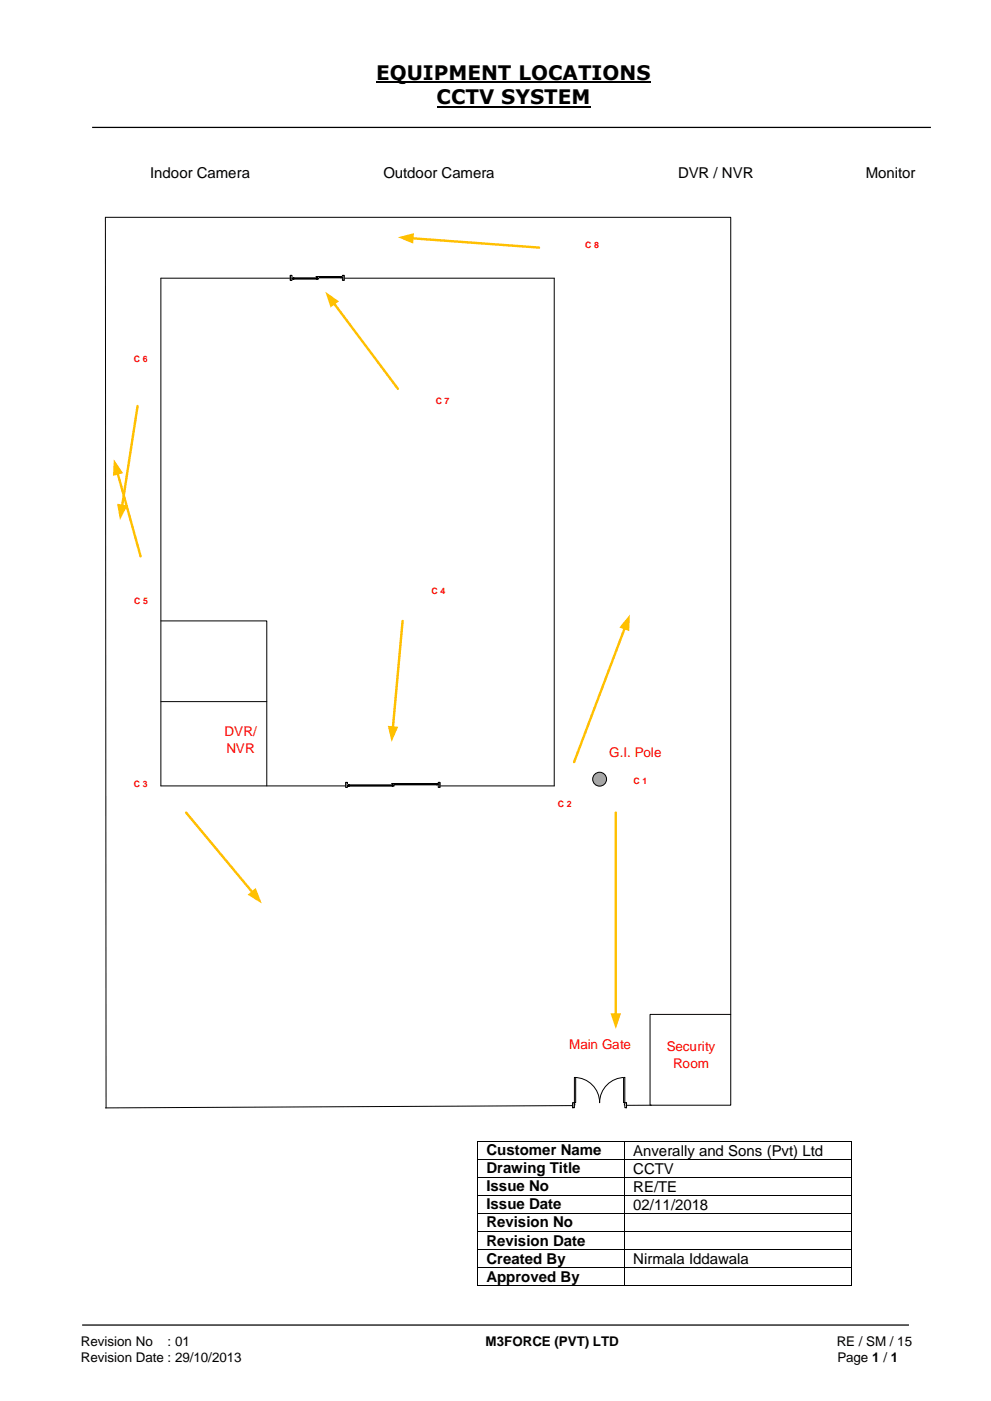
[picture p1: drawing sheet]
<svg xmlns="http://www.w3.org/2000/svg" width="210mm" height="297mm" viewBox="0 0 210 297" stroke-linecap="round" stroke-linejoin="round" font-family="sans-serif">
<path d="M79.7 17.4h58.2M92.6 22.6h32.6" fill="none" stroke="#000" stroke-width=".42"/>
<path d="M19.5 27h177.8M17.4 280.8h175.3" fill="none" stroke="#000" stroke-width=".26"/>
<path d="M34.1 59h83.4v107.6" fill="none" stroke="#000" stroke-width=".21"/>
<path d="M137.8 215h17.1v19.2h-17.1z" fill-rule="evenodd" fill="#fff"/>
<path d="M137.8 215h17.1v19.2h-17.1zM138.1 234.2l-115.8 .6" fill="none" stroke="#000" stroke-width=".21"/>
<path d="M121.4 233.7h11.4v1.1h-11.4z" fill-rule="evenodd" fill="#fff"/>
<path d="M121.4 233.7h11.4v1.1h-11.4z" fill="none" stroke="#fff" stroke-width=".21"/>
<path d="M132.4 233.7v1.1h.4v-1.1zM121.4 233.7h.4v1.1h-.4z" fill-rule="evenodd" fill="#fff"/>
<path d="M121.8 234v-.3h-.4v1.1h.4v-.6M132.4 234v-.3h.4v1.1h-.4v-.6" fill="none" stroke="#000" stroke-width=".21"/>
<path d="M132.4 234v.2zM121.8 234v.2z" fill-rule="evenodd" fill="#fff"/>
<path d="M121.4 233.7v1.1M121.8 228.4a5.3 5.3 0 0 1 5.3 5.3 5.3 5.3 0 0 1 5.3-5.3M121.8 234v.2M132.4 234v.2M132.8 233.7v1.1" fill="none" stroke="#000" stroke-width=".21"/>
<path d="M121.8 228.4h.2v5.3h-.2z" fill-rule="evenodd" fill="#fff"/>
<path d="M121.8 228.4h.2v5.3h-.2z" fill="none" stroke="#000" stroke-width=".21"/>
<path d="M132.2 228.4h.2v5.3h-.2z" fill-rule="evenodd" fill="#fff"/>
<path d="M34.1 131.6h22.4v35M34.1 148.7h22.4M34.1 166.6h83.4M154.9 215v-168.9h-132.6l.2 188.7M132.2 228.4h.2v5.3h-.2z" fill="none" stroke="#000" stroke-width=".21"/>
<circle cx="127.1" cy="165.1" r="1.47" fill="#a5a5a5"/>
<circle cx="127.1" cy="165.1" r="1.47" fill="none" stroke="#000" stroke-width=".21"/>
<path d="M61.5 58.3h11.4v1.2h-11.4z" fill-rule="evenodd" fill="#fff"/>
<path d="M61.5 58.3h11.4v1.2h-11.4z" fill="none" stroke="#fff" stroke-width=".21"/>
<path d="M72.6 58.4v1h.3v-1zM61.5 58.4h.4v1h-.4z" fill-rule="evenodd" fill="#fff"/>
<path d="M61.5 58.4h.4v1h-.4zM61.5 58.4v1M72.6 58.4h.3v1h-.3zM72.9 58.4v1" fill="none" stroke="#000" stroke-width=".21"/>
<path d="M67 58.6h5.6v.3h-5.6z" fill-rule="evenodd" fill="#fff"/>
<path d="M67 58.6h5.6v.3h-5.6zM67.2 58.6l.3 .2M67.2 58.9l.3-.1h4.5l.3 .1M72.3 58.6l-.3 .2" fill="none" stroke="#000" stroke-width=".21"/>
<path d="M61.9 58.9h5.6v.3h-5.6z" fill-rule="evenodd" fill="#fff"/>
<path d="M61.9 58.9h5.6v.3h-5.6zM62.2 58.9l.2 .1M62.2 59.2l.2-.2h4.6l.2 .2M67.2 58.9l-.2 .1" fill="none" stroke="#000" stroke-width=".21"/>
<path d="M73.3 165.8h19.9v1.1h-19.9z" fill-rule="evenodd" fill="#fff"/>
<path d="M73.3 165.8h19.9v1.1h-19.9z" fill="none" stroke="#fff" stroke-width=".21"/>
<path d="M92.9 165.8v1.1h.3v-1.1zM73.3 165.8h.4v1.1h-.4z" fill-rule="evenodd" fill="#fff"/>
<path d="M73.3 165.8h.4v1.1h-.4zM73.3 165.8v1.1M92.9 165.8h.3v1.1h-.3zM93.2 165.8v1.1" fill="none" stroke="#000" stroke-width=".21"/>
<path d="M83 166.1h9.9v.2h-9.9z" fill-rule="evenodd" fill="#fff"/>
<path d="M83 166.1h9.9v.2h-9.9zM83.3 166.1l.2 .1M83.3 166.3l.2-.1h8.9l.2 .1M92.6 166.1l-.2 .1" fill="none" stroke="#000" stroke-width=".21"/>
<path d="M73.7 166.3h9.8v.3h-9.8z" fill-rule="evenodd" fill="#fff"/>
<path d="M73.7 166.3h9.8v.3h-9.8zM73.9 166.3l.3 .2M73.9 166.6l.3-.1h8.8l.3 .1M83.3 166.3l-.3 .2" fill="none" stroke="#000" stroke-width=".21"/>
<path d="M39.4 172.2l14.1 16.9" fill="none" stroke="#ffc000" stroke-width=".51"/>
<path d="M52.5 189.6l1.7-1.4 1.3 3.3z" fill="#ffc000"/>
<path d="M132.4 133.1l-10.7 28.4" fill="none" stroke="#ffc000" stroke-width=".51"/>
<path d="M133.5 130.3l-.1 3.5-2.1-.8z" fill="#ffc000"/>
<path d="M130.5 172.2v42.8" fill="none" stroke="#ffc000" stroke-width=".51"/>
<path d="M129.4 214.8h2.2l-1.1 3.3z" fill="#ffc000"/>
<path d="M87.4 50.5l26.9 2" fill="none" stroke="#ffc000" stroke-width=".51"/>
<path d="M84.3 50.3l3.4-.9-.1 2.2z" fill="#ffc000"/>
<path d="M29.2 86l-3.3 21.2" fill="none" stroke="#ffc000" stroke-width=".51"/>
<path d="M24.8 106.8l2.2 .3-1.6 3.1z" fill="#ffc000"/>
<path d="M24.9 100.3l4.9 17.6" fill="none" stroke="#ffc000" stroke-width=".51"/>
<path d="M24.1 97.4l2 2.9-2.2 .6z" fill="#ffc000"/>
<path d="M34.1 59v107.6" fill="none" stroke="#000" stroke-width=".21"/>
<path d="M85.3 131.6l-2 22.6" fill="none" stroke="#ffc000" stroke-width=".51"/>
<path d="M82.2 153.8l2.2 .2-1.4 3.3z" fill="#ffc000"/>
<path d="M70.8 64.3l13.5 18.1" fill="none" stroke="#ffc000" stroke-width=".51"/>
<path d="M69 61.8l2.9 2-1.8 1.4z" fill="#ffc000"/>
<g fill="#000">
<path d="M101.1 241.8h.2v.2h-.2z" fill-rule="evenodd"/>
<path d="M101.1 241.8h.2v.2h-.2z" fill-rule="evenodd"/>
<path d="M101.1 245.6h.2v.2h-.2z" fill-rule="evenodd"/>
<path d="M101.1 249.4h.2v.2h-.2z" fill-rule="evenodd"/>
<path d="M101.1 253.3h.2v.1h-.2z" fill-rule="evenodd"/>
<path d="M101.1 257.1h.2v.2h-.2z" fill-rule="evenodd"/>
<path d="M132.2 241.8h.2v.2h-.2z" fill-rule="evenodd"/>
<path d="M132.2 245.6h.2v.2h-.2z" fill-rule="evenodd"/>
<path d="M132.2 249.4h.2v.2h-.2z" fill-rule="evenodd"/>
<path d="M132.2 253.3h.2v.1h-.2z" fill-rule="evenodd"/>
<path d="M132.2 257.1h.2v.2h-.2z" fill-rule="evenodd"/>
<path d="M180.5 241.8h.2v.2h-.2z" fill-rule="evenodd"/>
<path d="M180.5 241.8h.2v.2h-.2z" fill-rule="evenodd"/>
<path d="M180.5 245.6h.2v.2h-.2z" fill-rule="evenodd"/>
<path d="M180.5 249.4h.2v.2h-.2z" fill-rule="evenodd"/>
<path d="M180.5 253.3h.2v.1h-.2z" fill-rule="evenodd"/>
<path d="M180.5 257.1h.2v.2h-.2z" fill-rule="evenodd"/>
<path d="M101.1 260.9h.2v.2h-.2z" fill-rule="evenodd"/>
<path d="M101.1 264.7h.2v.2h-.2z" fill-rule="evenodd"/>
<path d="M101.1 268.6h.2v.1h-.2z" fill-rule="evenodd"/>
<path d="M101.1 272.4h.2v.2h-.2z" fill-rule="evenodd"/>
<path d="M101.1 272.4h.2v.2h-.2z" fill-rule="evenodd"/>
<path d="M132.2 260.9h.2v.2h-.2z" fill-rule="evenodd"/>
<path d="M132.2 264.7h.2v.2h-.2z" fill-rule="evenodd"/>
<path d="M132.2 268.6h.2v.1h-.2z" fill-rule="evenodd"/>
<path d="M132.2 272.4h.2v.2h-.2z" fill-rule="evenodd"/>
<path d="M180.5 260.9h.2v.2h-.2z" fill-rule="evenodd"/>
<path d="M180.5 264.7h.2v.2h-.2z" fill-rule="evenodd"/>
<path d="M180.5 268.6h.2v.1h-.2z" fill-rule="evenodd"/>
<path d="M180.5 272.4h.2v.2h-.2z" fill-rule="evenodd"/>
<path d="M180.5 272.4h.2v.2h-.2z" fill-rule="evenodd"/>
</g>
<g fill="none" stroke="#000" stroke-width=".21">
<path d="M101.2 242v3.6M101.2 245.8v3.6M101.2 249.6v3.7M101.2 253.4v3.7M101.2 257.3v3.6M101.3 241.9h30.9M101.3 245.7h30.9M101.3 249.5h30.9M101.3 253.4h30.9M101.3 257.2h30.9M132.3 242v3.6M132.3 245.8v3.6"/>
<path d="M132.3 249.6v3.7M132.3 253.4v3.7M132.3 257.3v3.6M132.4 241.9h48.1M132.4 245.7h48.1M132.4 249.5h48.1M132.4 253.4h48.1M132.4 257.2h48.1M180.6 242v3.6M180.6 245.8v3.6M180.6 249.6v3.7M180.6 253.4v3.7"/>
<path d="M180.6 257.3v3.6M101.2 261.1v3.6M101.2 264.9v3.7M101.2 268.7v3.7M101.3 261h30.9M101.3 264.8h30.9M101.3 268.6h30.9M101.3 272.5h30.9M132.3 261.1v3.6M132.3 264.9v3.7M132.3 268.7v3.7M132.4 261h48.1"/>
<path d="M132.4 264.8h48.1M132.4 268.6h48.1M132.4 272.5h48.1M180.6 261.1v3.6M180.6 264.9v3.7M180.6 268.7v3.7"/>
</g>
<g font-size="4.2">
<text x="79.7" y="16.9">EQUIPMENT LOCATIONS</text>
<text x="92.6" y="22.1">CCTV SYSTEM</text>
</g>
<g font-size="3.2">
<text x="31.8" y="37.7">Indoor Camera</text>
<text x="81.3" y="37.7">Outdoor Camera</text>
<text x="143.7" y="37.7">DVR / NVR</text>
<text x="183.6" y="37.7">Monitor</text>
<text x="103.1" y="244.8">Customer Name</text>
<text x="134.2" y="244.9">Anverally and Sons (Pvt) Ltd</text>
<text x="103.1" y="248.7">Drawing Title</text>
<text x="134.2" y="248.7">CCTV</text>
<text x="103.1" y="252.5">Issue No</text>
<text x="103.1" y="256.3">Issue Date</text>
<text x="134.2" y="252.6">RE/TE</text>
<text x="134.2" y="256.4">02/11/2018</text>
<text x="103.1" y="260.1">Revision No</text>
<text x="103.1" y="264">Revision Date</text>
<text x="103.1" y="267.8">Created By</text>
<text x="134.2" y="267.9">Nirmala Iddawala</text>
<text x="103.1" y="271.6">Approved By</text>
</g>
<g font-size="2.9" fill="#f00">
<text x="47.6" y="156.1">DVR/</text>
<text x="48" y="159.5">NVR</text>
<text x="129.2" y="160.3">G.I. Pole</text>
<text x="120.6" y="222.4">Main Gate</text>
<text x="141.3" y="222.8">Security</text>
<text x="142.7" y="226.2">Room</text>
</g>
<g font-size="2.8">
<text x="17.1" y="285.4">Revision No</text>
<text x="35.5" y="285.4">: 01</text>
<text x="102.9" y="285.4">M3FORCE (PVT) LTD</text>
<text x="177.4" y="285.4">RE / SM / 15</text>
<text x="17.1" y="288.6">Revision Date : 29/10/2013</text>
<text x="177.5" y="288.6">Page 1 / 1</text>
</g>
<g font-size="1.9" fill="#f00">
<text x="124" y="52.5">C 8</text>
<text x="28.4" y="76.8">C 6</text>
<text x="92.3" y="85.6">C 7</text>
<text x="91.5" y="125.8">C 4</text>
<text x="28.4" y="128">C 5</text>
<text x="28.4" y="166.7">C 3</text>
<text x="134.3" y="166.2">C 1</text>
<text x="118.2" y="171">C 2</text>
</g>
</svg>
